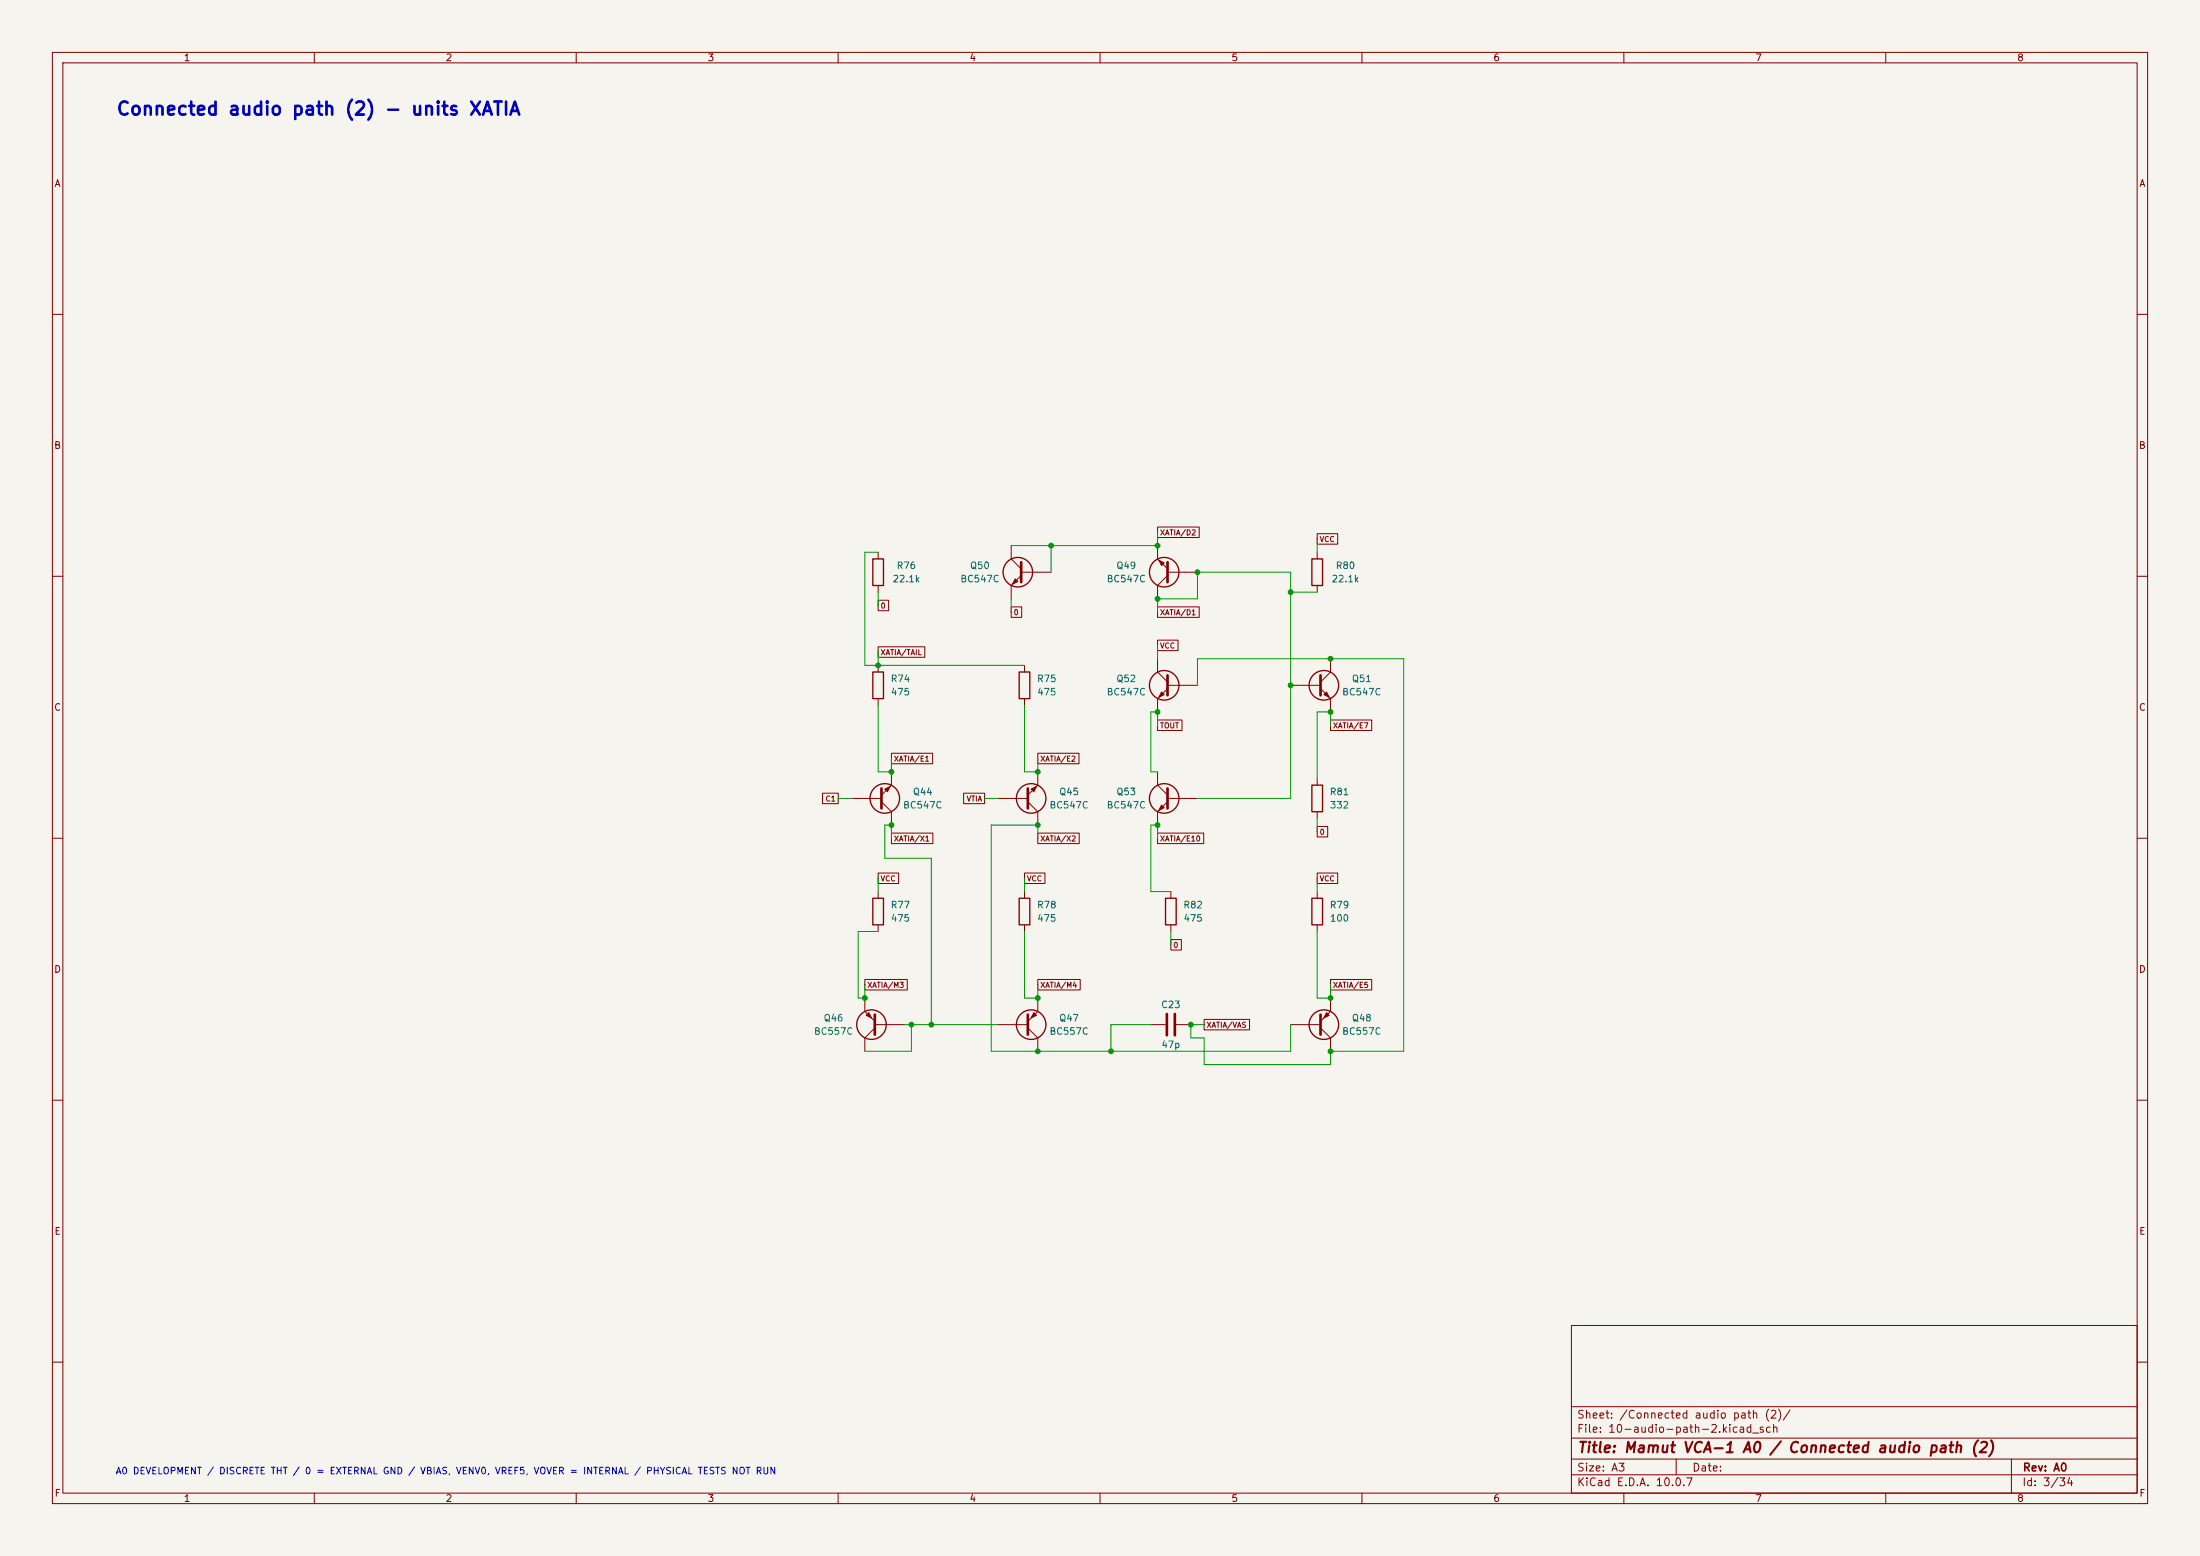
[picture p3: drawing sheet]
<svg xmlns="http://www.w3.org/2000/svg" width="420mm" height="297mm" viewBox="0 0 420 297" stroke-linecap="round" stroke-linejoin="round" font-family="sans-serif">
<path d="M0 0h420v297h-420z" fill="#f5f4ef" stroke="#f5f4ef" stroke-width=".19"/>
<g fill="none" stroke="#840000" stroke-width=".19">
<path d="M10 10h400v277h-400zM12 12h396v273h-396zM60 10v2M110 10v2M160 10v2M210 10v2M260 10v2M310 10v2M360 10v2M10 60h2M408 60h2M10 110h2"/>
<path d="M167.6 114.6h2v2h-2zM167.6 105.4v1.3M167.6 111.8v1.2M193 115.8h2v2h-2zM193 104.1v2.6l1.9 1.9M194.9 109.2h5.8M194.9 109.9l-1.9 1.9v2.5M221 100.6h7.9v2h-7.9zM221 115.8h7.9v2h-7.9zM221 104.1v2.6l1.9 1.9M222.9 109.9l-1.9 1.9v2.5M222.9 109.2h5.7"/>
<path d="M251.5 101.9h3.9v2h-3.9zM251.5 105.4v1.3M251.5 111.8v1.2M408 110h2M167.6 123.5h8.9v2h-8.9zM167.6 127v1.3M167.6 133.4v1.2M195.6 127v1.3M195.6 133.4v1.2M221 122.2h3.9v2h-3.9zM221 137.4h4.6v2h-4.6zM221 125.7v2.6l1.9 1.9"/>
<path d="M222.9 130.8h5.7M222.9 131.4l-1.9 2v2.5M246.4 130.8h5.7M252.1 131.4l1.9 2v2.5M254 137.4h7.9v2h-7.9zM254 125.7v2.6l-1.9 1.9M10 160h2M157 151.4h3v2h-3zM162.6 152.4h5.7M168.3 153l1.9 1.9v2.6M170.2 159h7.9v2h-7.9zM170.2 143.8h7.8v2h-7.8z"/>
<path d="M170.2 147.3v2.6l-1.9 1.9M184 151.4h4v2h-4zM190.5 152.4h5.7M196.2 153l1.9 1.9v2.6M198.1 143.8h7.9v2h-7.9zM198.1 159h7.9v2h-7.9zM198.1 147.3v2.6l-1.9 1.9M221 159h8.8v2h-8.8zM221 147.3v2.6l1.9 1.9M222.9 153l-1.9 1.9v2.6M222.9 152.4h5.7M251.5 157.7h2v2.1h-2z"/>
<path d="M251.5 148.6v1.3M251.5 154.9v1.3M408 160h2M167.6 166.6h3.9v2h-3.9zM167.6 170.2v1.3M167.6 176.5v1.3M195.6 166.6h3.9v2h-3.9zM195.6 170.2v1.3M195.6 176.5v1.3M223.5 179.3h2v2h-2zM223.5 170.2v1.3M223.5 176.5v1.3"/>
<path d="M251.5 166.6h3.9v2h-3.9zM251.5 170.2v1.3M251.5 176.5v1.3M165.1 187h8.1v2h-8.1zM165.1 190.5v2.5l1.9 1.9M167 195.6h5.7M167 196.2l-1.9 1.9v2.6M190.5 195.6h5.7M196.2 196.2l1.9 1.9v2.6M198.1 187h8.1v2h-8.1zM198.1 190.5v2.5l-1.9 1.9M219.7 195.6h2.8"/>
<path d="M224.5 195.6h2.8M229.9 194.6h8.6v2h-8.6zM246.4 195.6h5.7M252.1 196.2l1.9 1.9v2.6M254 187h7.9v2h-7.9zM254 190.5v2.5l-1.9 1.9M10 210h2M408 210h2M300 253h108v32h-108zM10 260h2M300 278.5h108M300 274.5h108"/>
<path d="M300 268.5h108M320 278.5v3M384 278.5v6.5M408 260h2M60 285v2M110 285v2M160 285v2M210 285v2M260 285v2M300 281.5h108M310 285v2M360 285v2"/>
</g>
<path d="M194.9 107.3v3.8M222.9 107.3v3.8M222.9 128.9v3.8M252.1 128.9v3.8M168.3 150.5v3.8M196.2 150.5v3.8M222.9 150.5v3.8M167 193.7v3.8M196.2 193.7v3.8M222.8 193.5v4.1M224.3 193.5v4.1M252.1 193.7v3.8" fill="none" stroke="#840000" stroke-width=".51"/>
<g fill="none" stroke="#840000" stroke-width=".25">
<path d="M166.6 106.7h2.1v5.1h-2.1zM250.4 106.7h2.1v5.1h-2.1zM166.6 128.3h2.1v5.1h-2.1zM194.6 128.3h2v5.1h-2zM250.4 149.9h2.1v5h-2.1zM166.6 171.5h2.1v5h-2.1zM194.6 171.5h2v5h-2zM222.5 171.5h2v5h-2zM250.4 171.5h2.1v5h-2.1z"/>
<circle cx="194.3" cy="109.2" r="2.82"/>
<circle cx="222.2" cy="109.2" r="2.82"/>
<circle cx="222.2" cy="130.8" r="2.82"/>
<circle cx="252.7" cy="130.8" r="2.82"/>
<circle cx="168.9" cy="152.4" r="2.82"/>
<circle cx="196.8" cy="152.4" r="2.82"/>
<circle cx="222.2" cy="152.4" r="2.82"/>
<circle cx="166.4" cy="195.6" r="2.82"/>
<circle cx="196.8" cy="195.6" r="2.82"/>
<circle cx="252.7" cy="195.6" r="2.82"/>
</g>
<g fill="#840000" stroke="#840000" stroke-width=".19">
<path d="M221.7 132.1l.5 .5-1 .5z"/>
<path d="M165.4 193.8l.5-.5 .5 1z"/>
<path d="M221.2 106.9l1 .5-.5 .6z"/>
<path d="M196.8 150.6l1.1-.5-.5 1z"/>
<path d="M168.9 150.6l1-.5-.5 1z"/>
<path d="M221.7 153.7l.5 .5-1 .5z"/>
<path d="M253.2 193.3l.5 .5-1 .5z"/>
<path d="M193.8 110.5l.5 .5-1 .5z"/>
<path d="M197.4 193.3l.5 .5-1.1 .5z"/>
<path d="M252.7 132.6l.5-.5 .5 1z"/>
</g>
<g fill="none" stroke="#009600" stroke-width=".19">
<path d="M167.6 105.4h-2.5v21.6h30.5M167.6 113v2.6M193 114.3v2.5M200.7 104.1v5.1M221 116.8v-2.5h7.6v-5.1h17.8v43.2h-17.8M221 101.6v2.5h-28M246.4 113h5.1M251.5 102.9v2.5M167.6 124.5v2.5M167.6 134.6v12.7h2.6v-2.5M195.6 134.6v12.7h2.5v-2.5M221 138.4v-2.5h-1.3v11.4h1.3"/>
<path d="M221 123.2v2.5M228.6 130.8v-5.1h39.4v75h-14v2.5h-24.1v-5.1h-2.6v-2.5h2.6M254 138.4v-2.5h-2.5v12.7M160 152.4h2.6M188 152.4h2.5M251.5 156.2v2.6M167.6 167.6v2.6M167.6 177.8h-3.8v12.7h1.3v-2.5M170.2 160v-2.5h-1.3v6.3h8.9v31.8M195.6 177.8v12.7h2.5v-2.5M195.6 167.6v2.6M198.1 160v-2.5h-8.9v43.2h57.2v-5.1"/>
<path d="M221 160v-2.5h-1.3v12.7h3.8M223.5 177.8v2.5M251.5 177.8v12.7h2.5v-2.5M251.5 167.6v2.6M172.7 195.6h17.8M174 195.6v5.1h-8.9M219.7 195.6h-7.6v5.1"/>
</g>
<g fill="#009600" stroke="#009600" stroke-width=".19">
<circle cx="221" cy="157.5" r=".46"/>
<circle cx="198.1" cy="200.7" r=".46"/>
<circle cx="212.1" cy="200.7" r=".46"/>
<circle cx="227.3" cy="195.6" r=".46"/>
<circle cx="200.7" cy="104.1" r=".46"/>
<circle cx="221" cy="135.9" r=".46"/>
<circle cx="221" cy="114.3" r=".46"/>
<circle cx="198.1" cy="147.3" r=".46"/>
<circle cx="228.6" cy="109.2" r=".46"/>
<circle cx="221" cy="104.1" r=".46"/>
<circle cx="246.4" cy="113" r=".46"/>
<circle cx="246.4" cy="130.8" r=".46"/>
<circle cx="254" cy="125.7" r=".46"/>
<circle cx="198.1" cy="157.5" r=".46"/>
<circle cx="165.1" cy="190.5" r=".46"/>
<circle cx="174" cy="195.6" r=".46"/>
<circle cx="177.8" cy="195.6" r=".46"/>
<circle cx="198.1" cy="190.5" r=".46"/>
<circle cx="167.6" cy="127" r=".46"/>
<circle cx="170.2" cy="147.3" r=".46"/>
<circle cx="170.2" cy="157.5" r=".46"/>
<circle cx="254" cy="190.5" r=".46"/>
<circle cx="254" cy="200.7" r=".46"/>
<circle cx="254" cy="135.9" r=".46"/>
</g>
<text font-size="2.5" fill="#0000c2" x="22.1" y="22.6">Connected audio path (2) - units XATIA</text>
<text font-size="2" fill="#840000" x="301" y="277.8">Title: Mamut VCA-1 A0 / Connected audio path (2)</text>
<g font-size="1.5" fill="#840000">
<text x="300.9" y="273.8">File: 10-audio-path-2.kicad_sch</text>
<text x="300.9" y="271.1">Sheet: /Connected audio path (2)/</text>
<text x="300.9" y="281.2">Size: A3</text>
<text x="322.9" y="281.2">Date:</text>
<text x="386" y="281.2">Rev: A0</text>
<text x="300.9" y="284">KiCad E.D.A. 10.0.7</text>
<text x="385.9" y="284">Id: 3/34</text>
</g>
<g font-size="1.3" fill="#840000">
<text x="35" y="12">1</text>
<text x="85" y="12">2</text>
<text x="135" y="12">3</text>
<text x="185" y="12">4</text>
<text x="235" y="12">5</text>
<text x="285" y="12">6</text>
<text x="335" y="12">7</text>
<text x="385" y="12">8</text>
<text x="10.3" y="36">A</text>
<text x="408.3" y="36">A</text>
<text x="10.2" y="86">B</text>
<text x="408.2" y="86">B</text>
<text x="10.2" y="136">C</text>
<text x="408.2" y="136">C</text>
<text x="10.2" y="186">D</text>
<text x="408.2" y="186">D</text>
<text x="10.3" y="236">E</text>
<text x="408.3" y="236">E</text>
<text x="10.3" y="286">F</text>
<text x="35" y="287">1</text>
<text x="85" y="287">2</text>
<text x="135" y="287">3</text>
<text x="185" y="287">4</text>
<text x="235" y="287">5</text>
<text x="285" y="287">6</text>
<text x="335" y="287">7</text>
<text x="385" y="287">8</text>
<text x="408.3" y="286">F</text>
</g>
<g font-size="1.3" fill="#006464">
<text x="170.3" y="111.5">22.1k</text>
<text x="171.1" y="108.9">R76</text>
<text x="183.2" y="111.5">BC547C</text>
<text x="185.1" y="108.9">Q50</text>
<text x="211.2" y="111.5">BC547C</text>
<text x="213" y="108.9">Q49</text>
<text x="254.1" y="111.5">22.1k</text>
<text x="254.9" y="108.9">R80</text>
<text x="169.9" y="130.5">R74</text>
<text x="197.9" y="130.5">R75</text>
<text x="213" y="130.5">Q52</text>
<text x="258" y="130.5">Q51</text>
<text x="170" y="133">475</text>
<text x="197.9" y="133">475</text>
<text x="211.2" y="133">BC547C</text>
<text x="256.1" y="133">BC547C</text>
<text x="172.3" y="154.6">BC547C</text>
<text x="174.1" y="152.1">Q44</text>
<text x="200.2" y="154.6">BC547C</text>
<text x="202.1" y="152.1">Q45</text>
<text x="211.2" y="154.6">BC547C</text>
<text x="213" y="152.1">Q53</text>
<text x="253.7" y="152.1">R81</text>
<text x="253.8" y="154.6">332</text>
<text x="169.9" y="173.7">R77</text>
<text x="197.9" y="173.7">R78</text>
<text x="225.8" y="173.7">R82</text>
<text x="253.7" y="173.7">R79</text>
<text x="170" y="176.2">475</text>
<text x="197.9" y="176.2">475</text>
<text x="225.8" y="176.2">475</text>
<text x="253.8" y="176.2">100</text>
<text x="155.3" y="197.8">BC557C</text>
<text x="157.1" y="195.3">Q46</text>
<text x="200.2" y="197.8">BC557C</text>
<text x="202.1" y="195.3">Q47</text>
<text x="221.5" y="192.7">C23</text>
<text x="256.1" y="197.8">BC557C</text>
<text x="258" y="195.3">Q48</text>
<text x="221.6" y="200.4">47p</text>
</g>
<text font-size="1.3" fill="#0000c2" x="22" y="281.7">A0 DEVELOPMENT / DISCRETE THT / 0 = EXTERNAL GND / VBIAS, VENV0, VREF5, VOVER = INTERNAL / PHYSICAL TESTS NOT RUN</text>
<g font-size="1" fill="#840000">
<text x="221.4" y="102.4">XATIA/D2</text>
<text x="251.8" y="103.7">VCC</text>
<text x="168" y="116.4">0</text>
<text x="193.4" y="117.7">0</text>
<text x="221.4" y="117.7">XATIA/D1</text>
<text x="168" y="125.3">XATIA/TAIL</text>
<text x="221.4" y="124">VCC</text>
<text x="221.4" y="139.3">TOUT</text>
<text x="254.4" y="139.3">XATIA/E7</text>
<text x="170.6" y="145.6">XATIA/E1</text>
<text x="198.5" y="145.6">XATIA/E2</text>
<text x="157.5" y="153.2">C1</text>
<text x="184.4" y="153.2">VTIA</text>
<text x="170.6" y="160.8">XATIA/X1</text>
<text x="198.5" y="160.8">XATIA/X2</text>
<text x="221.4" y="160.8">XATIA/E10</text>
<text x="251.8" y="159.6">0</text>
<text x="168" y="168.5">VCC</text>
<text x="196" y="168.5">VCC</text>
<text x="251.8" y="168.5">VCC</text>
<text x="223.9" y="181.2">0</text>
<text x="165.5" y="188.8">XATIA/M3</text>
<text x="198.5" y="188.8">XATIA/M4</text>
<text x="254.4" y="188.8">XATIA/E5</text>
<text x="230.2" y="196.4">XATIA/VAS</text>
</g>
</svg>
